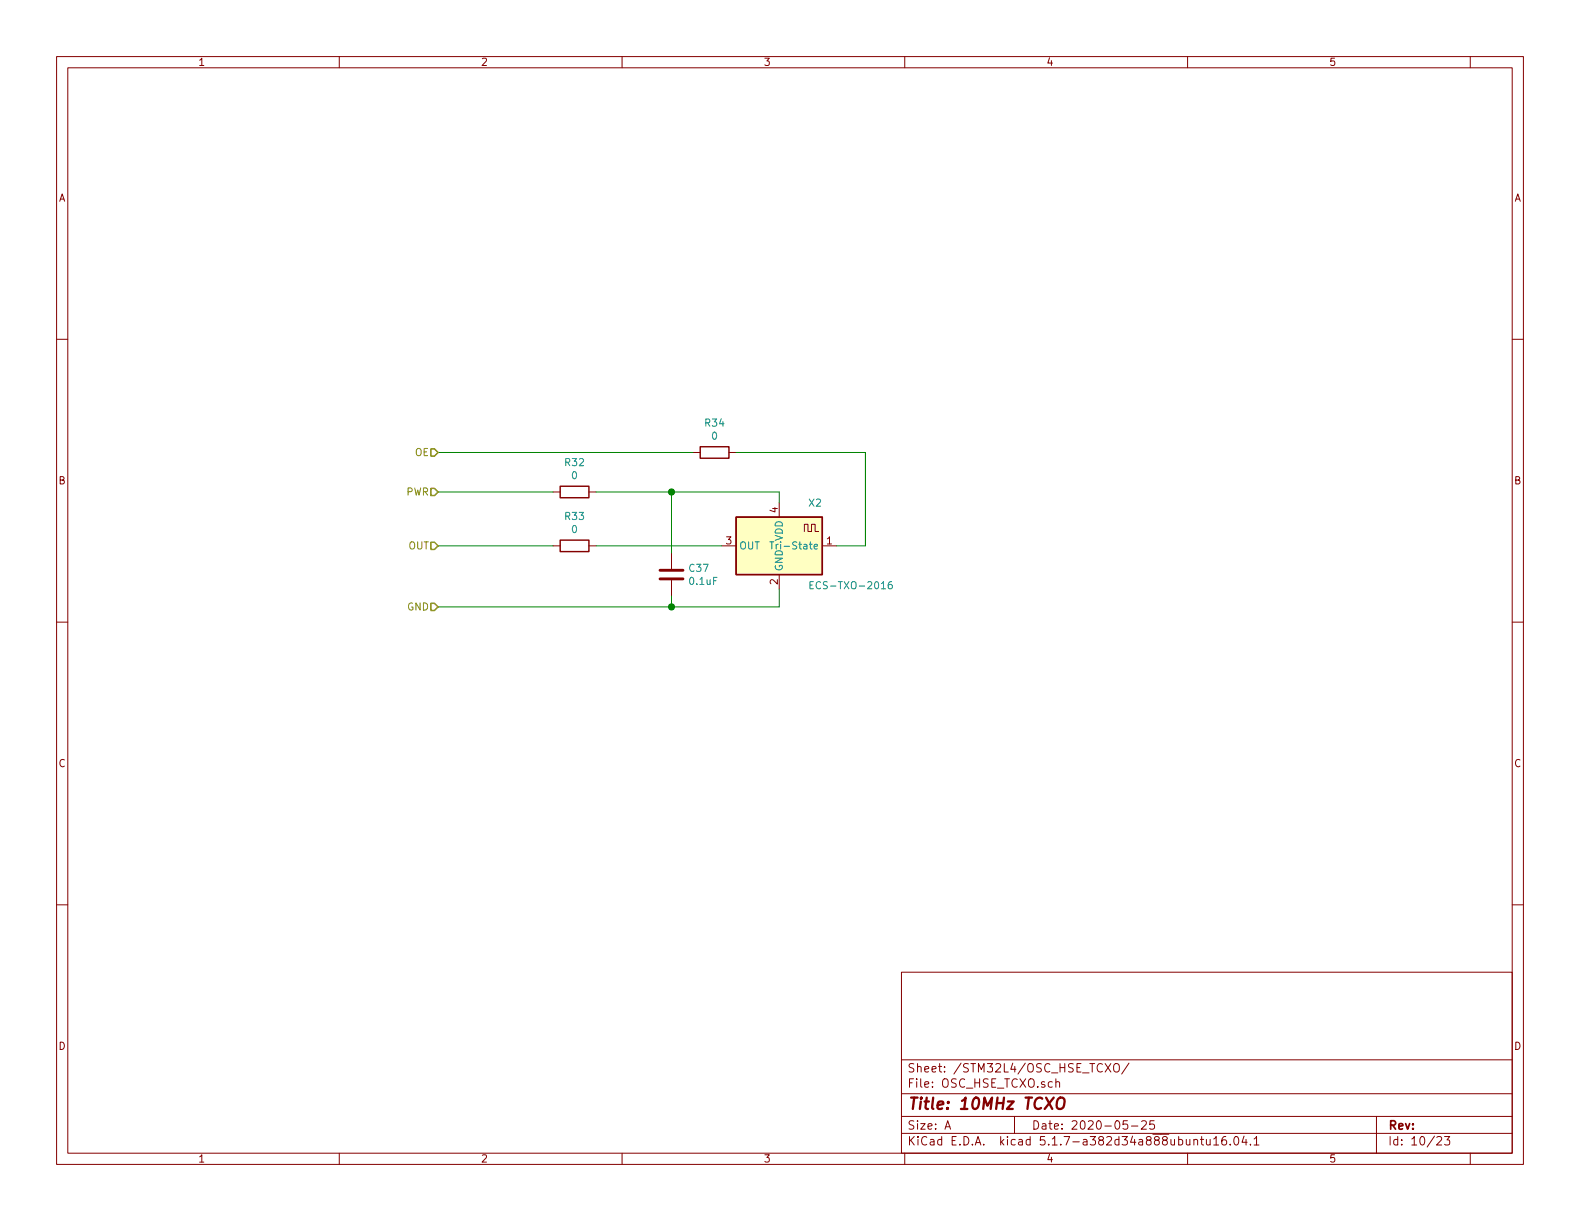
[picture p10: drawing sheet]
EESchema Schematic File Version 4
EELAYER 30 0
EELAYER END
$Descr A 11000 8500
encoding utf-8
Sheet 10 23
Title "10MHz TCXO"
Date "2020-05-25"
Rev ""
Comp ""
Comment1 ""
Comment2 ""
Comment3 ""
Comment4 ""
$EndDescr
$Comp
L 1K_Custom_Symbol:ECS-TXO-2016 X2
U 1 1
P 5425 3800
F 0 "X2" H 5225 4100 50  0000 R CNN
F 1 "ECS-TXO-2016" H 5225 3525 50  0000 R CNN
F 2 "footprint_custom:Oscillator_SMD_ECS_TXO-2016-xx-xxx-4Pin_2.0x1.6mm" H 5225 2900 50  0001 C CNN
F 3 "https://ecsxtal.com/store/pdf/ECS-TXO-2016.pdf" H 5250 3925 50  0001 C CNN
F 4 "ECS-TXO-2016-33-100-TR" H 5425 3000 50  0001 C CNN "Mfr. #"
F 5 "https://www.digikey.com/product-detail/en/ecs-inc/ECS-TXO-2016-33-100-TR/XC3159CT-ND/10244142" H 4675 3100 50  0001 C CNN "Order"
	1    5425 3800
	-1   0    0    -1  
$EndComp
$Comp
L Device:C C?
U 1 1
P 4675 4000
AR Path="/5EA31C93/5EA7CBB1/600759A7" Ref="C?"  Part="1" 
AR Path="/5EA31C93/5EAB027D/600759A7" Ref="C?"  Part="1" 
AR Path="/5EA31C93/5EAB163E/600759A7" Ref="C?"  Part="1" 
AR Path="/5EA31C93/5EAB0A1F/600759A7" Ref="C?"  Part="1" 
AR Path="/5EA31C93/5EAB13AE/600759A7" Ref="C?"  Part="1" 
AR Path="/5EA31C93/5EAB17B1/600759A7" Ref="C?"  Part="1" 
AR Path="/5EA31C93/5FEDB823/600759A7" Ref="C?"  Part="1" 
AR Path="/5EA31C93/600564FD/600759A7" Ref="C37"  Part="1" 
F 0 "C37" H 4790 4046 50  0000 L CNN
F 1 "0.1uF" H 4790 3955 50  0000 L CNN
F 2 "Capacitor_SMD:C_0603_1608Metric_Pad1.08x0.95mm_HandSolder" H 4713 3850 50  0001 C CNN
F 3 "~" H 4675 4000 50  0001 C CNN
F 4 "25V" H 4675 4000 50  0001 C CNN "Voltage"
F 5 "CL10B104KA8NNNC" H 4675 4000 50  0001 C CNN "Mfr. #"
F 6 "https://www.digikey.com/product-detail/en/samsung-electro-mechanics/CL10B104KA8NNNC/1276-1006-1-ND/3889092" H 4675 4000 50  0001 C CNN "Order"
	1    4675 4000
	1    0    0    -1  
$EndComp
$Comp
L Device:R R?
U 1 1
P 4000 3425
AR Path="/5EA31C93/5EAB13AE/600798E4" Ref="R?"  Part="1" 
AR Path="/5EA31C93/5FEDB823/600798E4" Ref="R?"  Part="1" 
AR Path="/5EA31C93/600564FD/600798E4" Ref="R32"  Part="1" 
F 0 "R32" V 3793 3425 50  0000 C CNN
F 1 "0" V 3884 3425 50  0000 C CNN
F 2 "Resistor_SMD:R_0603_1608Metric_Pad0.98x0.95mm_HandSolder" V 3930 3425 50  0001 C CNN
F 3 "~" H 4000 3425 50  0001 C CNN
F 4 "RK73Z1JTTD" H 4000 3425 50  0001 C CNN "Mfr. #"
F 5 "https://www.digikey.com/product-detail/en/koa-speer-electronics-inc/RK73Z1JTTD/2019-RK73Z1JTTDCT-ND/9847522" H 4000 3425 50  0001 C CNN "Order"
	1    4000 3425
	0    1    1    0   
$EndComp
$Comp
L Device:R R?
U 1 1
P 4975 3150
AR Path="/5EA31C93/5EAB13AE/600798EA" Ref="R?"  Part="1" 
AR Path="/5EA31C93/5FEDB823/600798EA" Ref="R?"  Part="1" 
AR Path="/5EA31C93/600564FD/600798EA" Ref="R34"  Part="1" 
F 0 "R34" V 4768 3150 50  0000 C CNN
F 1 "0" V 4859 3150 50  0000 C CNN
F 2 "Resistor_SMD:R_0603_1608Metric_Pad0.98x0.95mm_HandSolder" V 4905 3150 50  0001 C CNN
F 3 "~" H 4975 3150 50  0001 C CNN
F 4 "RK73Z1JTTD" H 4975 3150 50  0001 C CNN "Mfr. #"
F 5 "https://www.digikey.com/product-detail/en/koa-speer-electronics-inc/RK73Z1JTTD/2019-RK73Z1JTTDCT-ND/9847522" H 4975 3150 50  0001 C CNN "Order"
	1    4975 3150
	0    1    1    0   
$EndComp
Text HLabel 3050 3425 0    50   Input ~ 0
PWR
Text HLabel 3050 4225 0    50   Input ~ 0
GND
$Comp
L Device:R R?
U 1 1
P 4000 3800
AR Path="/5EA31C93/5EAB13AE/600798F8" Ref="R?"  Part="1" 
AR Path="/5EA31C93/5FEDB823/600798F8" Ref="R?"  Part="1" 
AR Path="/5EA31C93/600564FD/600798F8" Ref="R33"  Part="1" 
F 0 "R33" V 3793 3800 50  0000 C CNN
F 1 "0" V 3884 3800 50  0000 C CNN
F 2 "Resistor_SMD:R_0603_1608Metric_Pad0.98x0.95mm_HandSolder" V 3930 3800 50  0001 C CNN
F 3 "~" H 4000 3800 50  0001 C CNN
F 4 "RK73Z1JTTD" H 4000 3800 50  0001 C CNN "Mfr. #"
F 5 "https://www.digikey.com/product-detail/en/koa-speer-electronics-inc/RK73Z1JTTD/2019-RK73Z1JTTDCT-ND/9847522" H 4000 3800 50  0001 C CNN "Order"
	1    4000 3800
	0    1    1    0   
$EndComp
Text HLabel 3050 3150 0    50   Input ~ 0
OE
Wire Wire Line
	3050 3150 4825 3150
Text HLabel 3050 3800 0    50   Input ~ 0
OUT
Wire Wire Line
	3050 3800 3850 3800
Wire Wire Line
	3050 4225 4675 4225
Wire Wire Line
	3050 3425 3850 3425
Wire Wire Line
	5425 4100 5425 4225
Wire Wire Line
	5425 3425 5425 3500
Wire Wire Line
	4150 3425 4675 3425
Wire Wire Line
	4150 3800 5025 3800
Wire Wire Line
	6025 3150 6025 3800
Wire Wire Line
	6025 3800 5825 3800
Wire Wire Line
	5125 3150 6025 3150
Wire Wire Line
	4675 3850 4675 3425
Connection ~ 4675 3425
Wire Wire Line
	4675 3425 5425 3425
Wire Wire Line
	4675 4150 4675 4225
Connection ~ 4675 4225
Wire Wire Line
	4675 4225 5425 4225
$EndSCHEMATC
